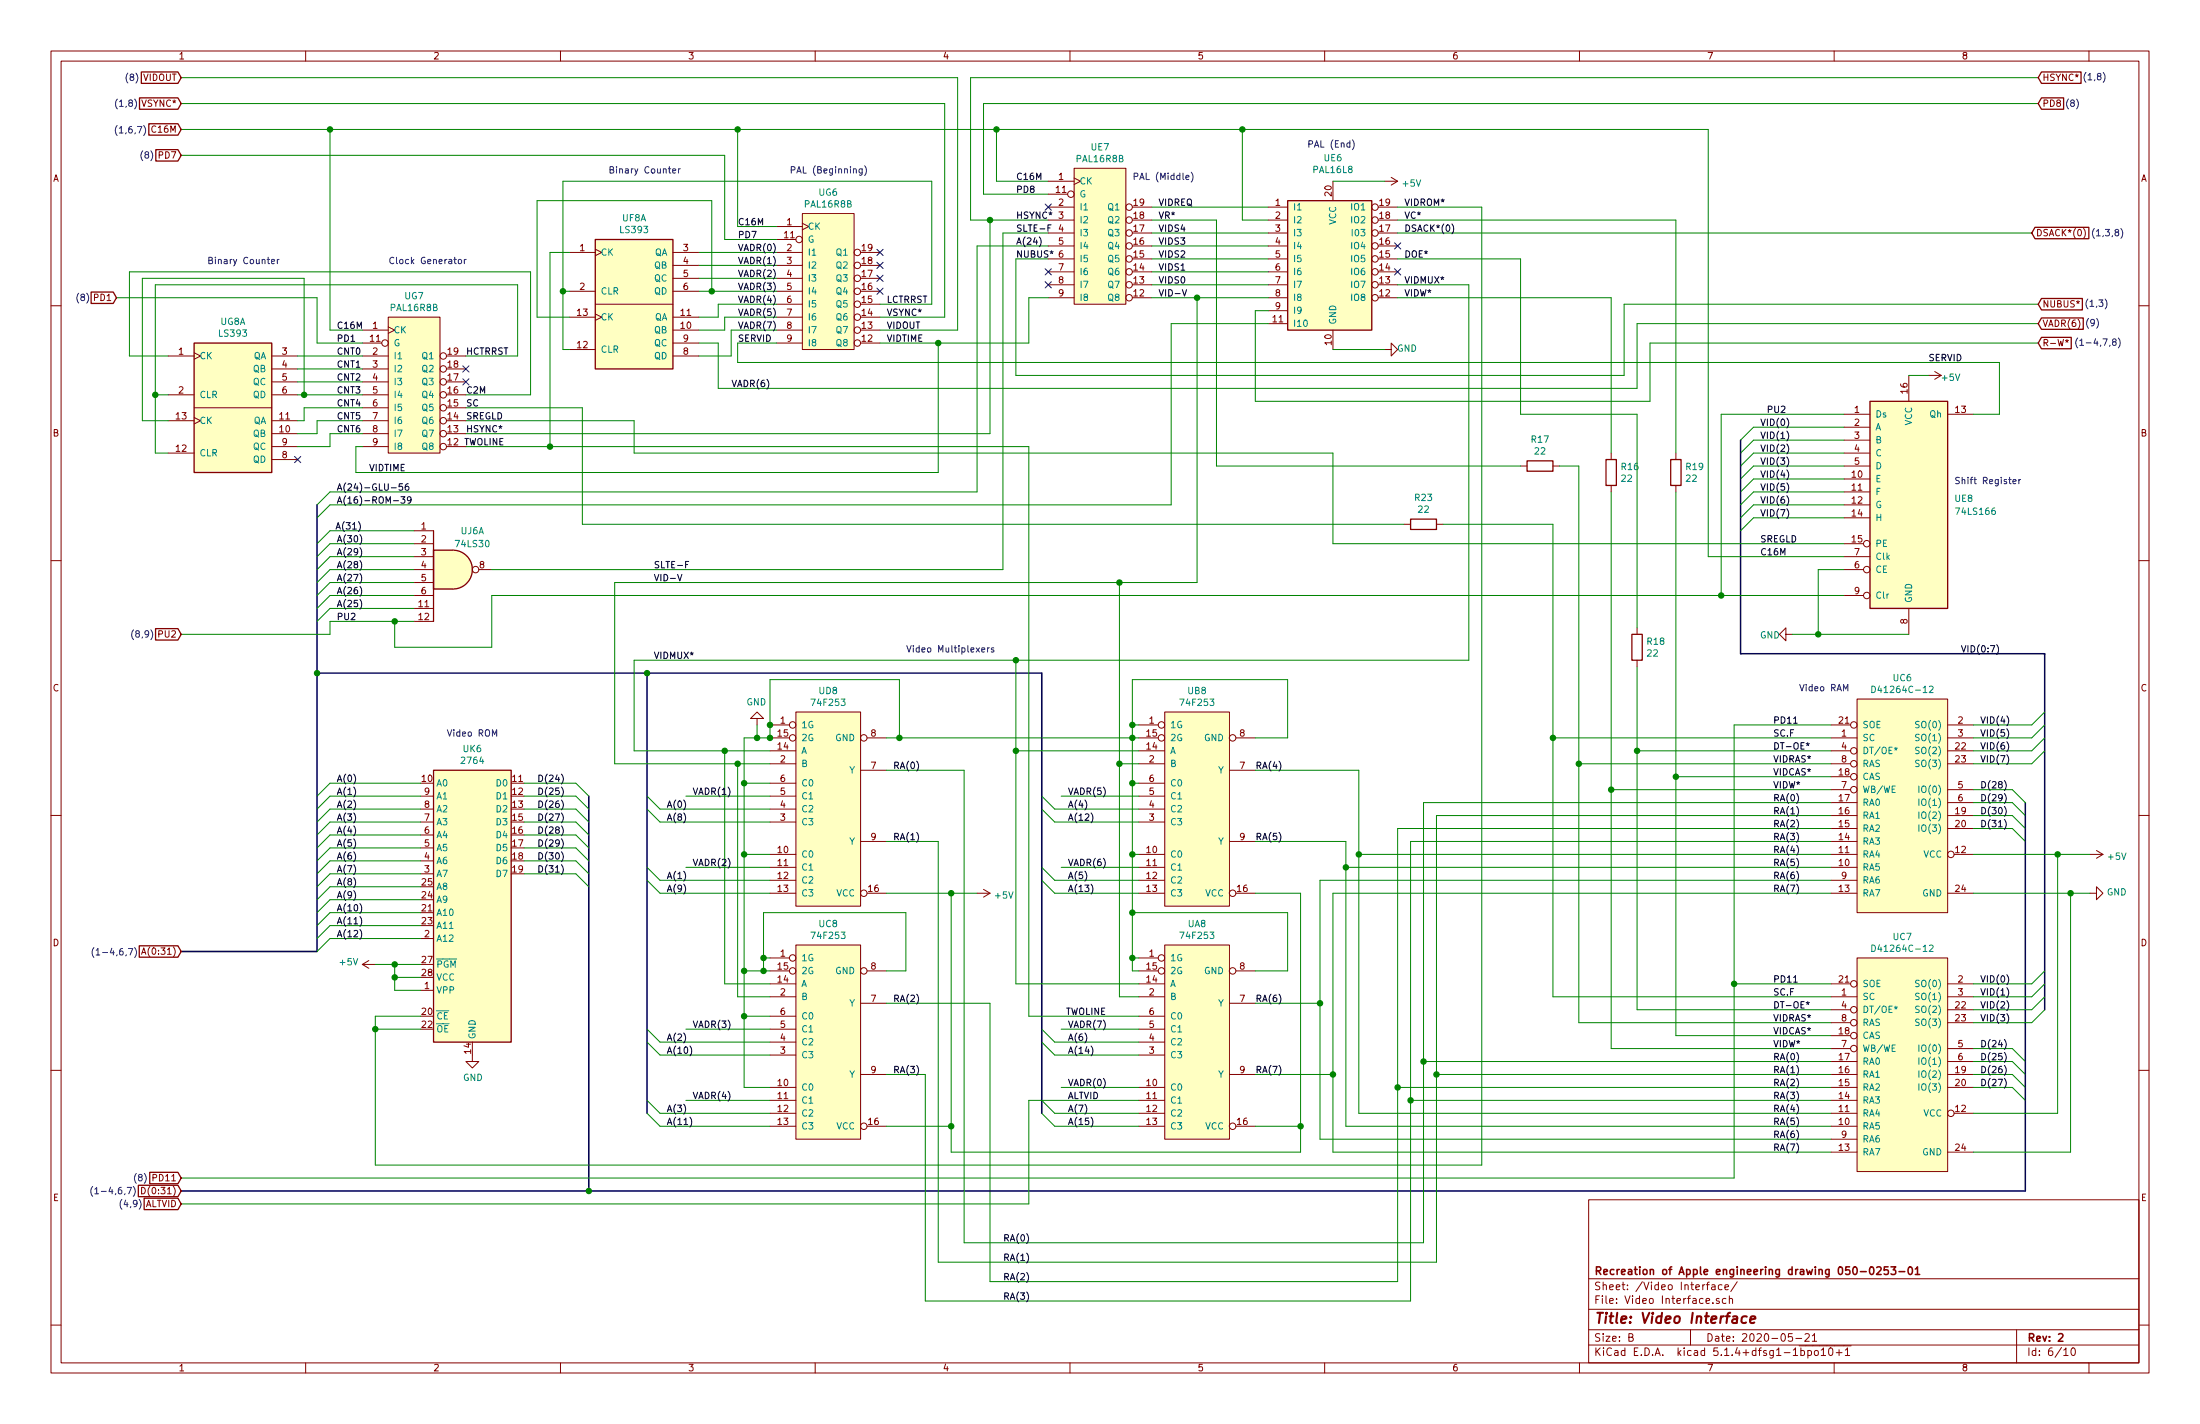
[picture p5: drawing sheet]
EESchema Schematic File Version 4
LIBS:Macintosh SE30 Main Logic Board-cache
EELAYER 30 0
EELAYER END
$Descr B 17000 11000
encoding utf-8
Sheet 6 10
Title "Video Interface"
Date "2020-05-21"
Rev "2"
Comp "Recreation of Apple engineering drawing 050-0253-01"
Comment1 ""
Comment2 ""
Comment3 ""
Comment4 ""
$EndDescr
$Comp
L Macintosh_SE_30_Components:LS393 UG8
U 1 1
P 1800 2850
F 0 "UG8" H 1800 3217 50  0000 C CNN
F 1 "LS393" H 1800 3126 50  0000 C CNN
F 2 "Package_DIP:SMDIP-14_W7.62mm" H 1800 3125 50  0001 C CNN
F 3 "74xx\\74LS393.pdf" H 1800 2850 50  0001 C CNN
	1    1800 2850
	1    0    0    -1  
$EndComp
Wire Wire Line
	2300 2750 2800 2750
Wire Wire Line
	2300 2850 2800 2850
Wire Wire Line
	2300 2950 2800 2950
Wire Wire Line
	3600 2750 4000 2750
Wire Wire Line
	4000 2750 4000 2200
Wire Wire Line
	4000 2200 1200 2200
Wire Wire Line
	1200 2200 1200 3050
Wire Wire Line
	1200 3050 1300 3050
Wire Wire Line
	2350 3150 2800 3150
Wire Wire Line
	2300 3350 2450 3350
Wire Wire Line
	2450 3350 2450 3250
Wire Wire Line
	2450 3250 2800 3250
Wire Wire Line
	2300 3450 2550 3450
Wire Wire Line
	2550 3450 2550 3350
Wire Wire Line
	2550 3350 2800 3350
Wire Wire Line
	1300 3250 1100 3250
Wire Wire Line
	1100 3250 1100 2150
Wire Wire Line
	1100 2150 2350 2150
Wire Wire Line
	2350 2150 2350 3050
Wire Wire Line
	2300 3050 2350 3050
Connection ~ 2350 3050
Wire Wire Line
	2350 3050 2800 3050
Wire Wire Line
	1000 2750 1300 2750
$Comp
L Macintosh_SE_30_Components:PAL16R8B UG6
U 1 1
P 6300 1600
F 0 "UG6" H 6400 1715 50  0000 C CNN
F 1 "PAL16R8B" H 6400 1624 50  0000 C CNN
F 2 "Package_DIP:SMDIP-20_W9.53mm" H 6300 1750 50  0001 C CNN
F 3 "" H 6300 1600 50  0001 C CNN
	1    6300 1600
	1    0    0    -1  
$EndComp
Wire Wire Line
	5400 1950 6000 1950
Wire Wire Line
	5400 2050 6000 2050
Wire Wire Line
	5400 2150 6000 2150
$Comp
L Macintosh_SE_30_Components:LS393 UF8
U 1 1
P 4900 2050
F 0 "UF8" H 4900 2417 50  0000 C CNN
F 1 "LS393" H 4900 2326 50  0000 C CNN
F 2 "Package_DIP:SMDIP-14_W7.62mm" H 4900 2325 50  0001 C CNN
F 3 "74xx\\74LS393.pdf" H 4900 2050 50  0001 C CNN
	1    4900 2050
	1    0    0    -1  
$EndComp
Wire Wire Line
	5400 2450 5550 2450
Wire Wire Line
	5550 2450 5550 2350
Wire Wire Line
	5550 2350 6000 2350
Wire Wire Line
	5600 2550 5600 2450
Wire Wire Line
	5600 2450 6000 2450
Wire Wire Line
	5400 2550 5600 2550
Wire Wire Line
	5400 2750 5650 2750
Wire Wire Line
	5650 2750 5650 2550
Wire Wire Line
	5650 2550 6000 2550
Wire Wire Line
	2800 2650 2450 2650
Wire Wire Line
	2450 2650 2450 2300
Wire Wire Line
	2450 2300 900  2300
Text GLabel 900  2300 0    50   Input ~ 0
PD1
Wire Wire Line
	6000 1850 5600 1850
Wire Wire Line
	5600 1850 5600 1200
Wire Wire Line
	5600 1200 1400 1200
Text GLabel 1400 1200 0    50   Input ~ 0
PD7
Text GLabel 1400 1000 0    50   Input ~ 0
C16M
Wire Wire Line
	2800 2550 2550 2550
Wire Wire Line
	2550 2550 2550 1000
Wire Wire Line
	1400 1000 2550 1000
Connection ~ 2550 1000
Wire Wire Line
	2550 1000 5700 1000
Wire Wire Line
	6000 1750 5700 1750
Wire Wire Line
	5700 1750 5700 1000
Connection ~ 5700 1000
Wire Wire Line
	5700 1000 7700 1000
Wire Wire Line
	6800 2350 7200 2350
Wire Wire Line
	7200 2350 7200 1400
Wire Wire Line
	7200 1400 4350 1400
Wire Wire Line
	4350 1400 4350 2250
Wire Wire Line
	4350 2250 4400 2250
Wire Wire Line
	4350 2250 4350 2700
Wire Wire Line
	4350 2700 4400 2700
Connection ~ 4350 2250
Wire Wire Line
	6800 2450 7300 2450
Wire Wire Line
	7300 2450 7300 800 
Wire Wire Line
	7300 800  1400 800 
Text GLabel 1400 800  0    50   Input ~ 0
VSYNC*
Text Label 6850 2450 0    50   ~ 0
VSYNC*
Wire Wire Line
	7400 600  1400 600 
Text GLabel 1400 600  0    50   Input ~ 0
VIDOUT
Text Label 6850 2550 0    50   ~ 0
VIDOUT
Text Label 6850 2350 0    50   ~ 0
LCTRRST
Wire Wire Line
	2800 3450 2750 3450
Wire Wire Line
	2750 3450 2750 3650
Wire Wire Line
	7250 3650 7250 2650
Wire Wire Line
	6800 2650 7250 2650
Text Label 2850 3650 0    50   ~ 0
VIDTIME
Text Label 6850 2650 0    50   ~ 0
VIDTIME
$Comp
L Macintosh_SE_30_Components:PAL16R8B UE7
U 1 1
P 8400 1250
F 0 "UE7" H 8500 1365 50  0000 C CNN
F 1 "PAL16R8B" H 8500 1274 50  0000 C CNN
F 2 "Package_DIP:SMDIP-20_W9.53mm" H 8400 1400 50  0001 C CNN
F 3 "" H 8400 1250 50  0001 C CNN
	1    8400 1250
	1    0    0    -1  
$EndComp
Wire Wire Line
	8100 1400 7700 1400
Wire Wire Line
	7700 1400 7700 1000
Connection ~ 7700 1000
Wire Wire Line
	7700 1000 9600 1000
Wire Wire Line
	8100 1500 7600 1500
Wire Wire Line
	7600 1500 7600 800 
Wire Wire Line
	7600 800  15750 800 
Text GLabel 15750 800  2    50   Input ~ 0
PD8
NoConn ~ 8100 1600
NoConn ~ 6800 1950
NoConn ~ 6800 2050
NoConn ~ 6800 2150
NoConn ~ 6800 2250
Wire Wire Line
	8100 1700 7650 1700
Wire Wire Line
	7500 1700 7500 600 
Wire Wire Line
	7500 600  15750 600 
Text GLabel 15750 600  2    50   Input ~ 0
HSYNC*
Wire Wire Line
	8100 2000 7850 2000
Wire Wire Line
	7850 2000 7850 2900
NoConn ~ 8100 2100
NoConn ~ 8100 2200
Wire Wire Line
	9800 1600 8900 1600
Wire Wire Line
	9600 1700 9600 1000
Connection ~ 9600 1000
Wire Wire Line
	9600 1000 13200 1000
Wire Wire Line
	9800 1900 8900 1900
Wire Wire Line
	9800 2000 8900 2000
Wire Wire Line
	9800 2200 8900 2200
$Comp
L Device:R R17
U 1 1
P 11900 3600
F 0 "R17" V 11693 3600 50  0000 C CNN
F 1 "22" V 11784 3600 50  0000 C CNN
F 2 "" V 11830 3600 50  0001 C CNN
F 3 "~" H 11900 3600 50  0001 C CNN
	1    11900 3600
	0    1    1    0   
$EndComp
$Comp
L 74xx:74LS30 UJ6
U 1 1
P 3500 4400
F 0 "UJ6" H 3650 4700 50  0000 C CNN
F 1 "74LS30" H 3650 4600 50  0000 C CNN
F 2 "" H 3500 4400 50  0001 C CNN
F 3 "http://www.ti.com/lit/gpn/sn74LS30" H 3500 4400 50  0001 C CNN
	1    3500 4400
	1    0    0    -1  
$EndComp
Wire Wire Line
	3200 4100 2550 4100
Text Label 2800 4100 2    50   ~ 0
A(31)
Wire Wire Line
	3200 4200 2550 4200
Wire Wire Line
	3200 4300 2550 4300
Wire Wire Line
	3200 4400 2550 4400
Wire Wire Line
	3200 4500 2550 4500
Wire Wire Line
	3200 4600 2550 4600
Wire Wire Line
	3200 4700 2550 4700
Text Label 2600 4200 0    50   ~ 0
A(30)
Text Label 2600 4300 0    50   ~ 0
A(29)
Text Label 2600 4400 0    50   ~ 0
A(28)
Text Label 2600 4500 0    50   ~ 0
A(27)
Text Label 2600 4600 0    50   ~ 0
A(26)
Text Label 2600 4700 0    50   ~ 0
A(25)
Text Label 2600 4800 0    50   ~ 0
PU2
Wire Wire Line
	3800 4400 7750 4400
Wire Wire Line
	7750 4400 7750 1800
Wire Wire Line
	7750 1800 8100 1800
Wire Wire Line
	7550 3800 2550 3800
Wire Wire Line
	7550 1900 8100 1900
Text Label 2600 3800 0    50   ~ 0
A(24)-GLU-56
Text Label 7850 1400 0    50   ~ 0
C16M
Text Label 7850 1500 0    50   ~ 0
PD8
Text Label 7850 1700 0    50   ~ 0
HSYNC*
Text Label 7850 1800 0    50   ~ 0
SLTE-F
Text Label 7850 1900 0    50   ~ 0
A(24)
Text Label 7850 2000 0    50   ~ 0
NUBUS*
Text Label 2600 3900 0    50   ~ 0
A(16)-ROM-39
Wire Wire Line
	5700 2800 5700 2650
Wire Wire Line
	5700 2650 6000 2650
Text Label 5700 1750 0    50   ~ 0
C16M
Text Label 5700 1850 0    50   ~ 0
PD7
Text Label 5700 1950 0    50   ~ 0
VADR(0)
Text Label 5700 2050 0    50   ~ 0
VADR(1)
Text Label 5700 2150 0    50   ~ 0
VADR(2)
Text Label 5700 2250 0    50   ~ 0
VADR(3)
Text Label 5700 2350 0    50   ~ 0
VADR(4)
Text Label 5700 2450 0    50   ~ 0
VADR(5)
Text Label 5700 2550 0    50   ~ 0
VADR(7)
Text Label 5700 2650 0    50   ~ 0
SERVID
Wire Wire Line
	4900 3250 4900 3500
Text Label 3600 3250 0    50   ~ 0
SREGLD
$Comp
L power:+5V #PWR?
U 1 1
P 10700 1400
F 0 "#PWR?" H 10700 1250 50  0001 C CNN
F 1 "+5V" V 10715 1528 50  0000 L CNN
F 2 "" H 10700 1400 50  0001 C CNN
F 3 "" H 10700 1400 50  0001 C CNN
	1    10700 1400
	0    1    1    0   
$EndComp
Wire Wire Line
	10700 1400 10300 1400
Wire Wire Line
	10800 1600 11450 1600
Wire Wire Line
	3250 7950 2900 7950
Wire Wire Line
	2900 9000 2900 7950
Wire Wire Line
	2900 7950 2900 7850
Connection ~ 2900 7950
Text Label 10850 1600 0    50   ~ 0
VIDROM*
$Comp
L power:+5V #PWR?
U 1 1
P 2900 7450
F 0 "#PWR?" H 2900 7300 50  0001 C CNN
F 1 "+5V" V 2915 7578 50  0000 L CNN
F 2 "" H 2900 7450 50  0001 C CNN
F 3 "" H 2900 7450 50  0001 C CNN
	1    2900 7450
	0    -1   -1   0   
$EndComp
Wire Wire Line
	2900 7450 3050 7450
Wire Wire Line
	3250 7550 3050 7550
Wire Wire Line
	3050 7550 3050 7450
Connection ~ 3050 7450
Wire Wire Line
	3050 7450 3250 7450
Text GLabel 1400 4900 0    50   Input ~ 0
PU2
Text Label 2600 6050 0    50   ~ 0
A(0)
Text Label 2600 6150 0    50   ~ 0
A(1)
Text Label 2600 6250 0    50   ~ 0
A(2)
Text Label 2600 6350 0    50   ~ 0
A(3)
Text Label 2600 6450 0    50   ~ 0
A(4)
Text Label 2600 6550 0    50   ~ 0
A(5)
Text Label 2600 6650 0    50   ~ 0
A(6)
Text Label 2600 6750 0    50   ~ 0
A(7)
Text Label 2600 6850 0    50   ~ 0
A(8)
Text Label 2600 6950 0    50   ~ 0
A(9)
Text Label 2600 7050 0    50   ~ 0
A(10)
Text Label 2600 7150 0    50   ~ 0
A(11)
Text Label 2600 7250 0    50   ~ 0
A(12)
Wire Wire Line
	4050 6250 4450 6250
Wire Wire Line
	4050 6350 4450 6350
Wire Wire Line
	4050 6450 4450 6450
Wire Wire Line
	4050 6550 4450 6550
Wire Wire Line
	4050 6650 4450 6650
Wire Wire Line
	4050 6750 4450 6750
Text Label 4150 6250 0    50   ~ 0
D(26)
Text Label 4150 6350 0    50   ~ 0
D(27)
Text Label 4150 6450 0    50   ~ 0
D(28)
Text Label 4150 6550 0    50   ~ 0
D(29)
Text Label 4150 6650 0    50   ~ 0
D(30)
Text Label 4150 6750 0    50   ~ 0
D(31)
Text GLabel 1400 9200 0    50   Input ~ 0
D(0:31)
Text GLabel 1400 7350 0    50   Input ~ 0
A(0:31)
$Comp
L Macintosh_SE_30_Components:74F253 UD8
U 1 1
P 6150 5450
AR Path="/5EEF4731" Ref="UD8"  Part="1" 
AR Path="/5EC6E28B/5EEF4731" Ref="UD8"  Part="1" 
F 0 "UD8" H 6400 5565 50  0000 C CNN
F 1 "74F253" H 6400 5474 50  0000 C CNN
F 2 "" H 6150 5450 50  0001 C CNN
F 3 "" H 6150 5450 50  0001 C CNN
	1    6150 5450
	1    0    0    -1  
$EndComp
Wire Wire Line
	9400 3600 11750 3600
Text Label 8950 2300 0    50   ~ 0
VID-V
Wire Wire Line
	10800 2200 11350 2200
Wire Wire Line
	4900 5100 4900 5800
Wire Wire Line
	4900 5800 5600 5800
Text Label 5050 5100 0    50   ~ 0
VIDMUX*
Text Label 10850 2200 0    50   ~ 0
VIDMUX*
Wire Wire Line
	5950 5900 5700 5900
Wire Wire Line
	4750 5900 4750 4500
Wire Wire Line
	4750 4500 8650 4500
Text Label 5050 4500 0    50   ~ 0
VID-V
$Comp
L power:GND #PWR?
U 1 1
P 5850 5600
F 0 "#PWR?" H 5850 5350 50  0001 C CNN
F 1 "GND" H 5855 5427 50  0000 C CNN
F 2 "" H 5850 5600 50  0001 C CNN
F 3 "" H 5850 5600 50  0001 C CNN
	1    5850 5600
	-1   0    0    1   
$EndComp
Wire Wire Line
	5950 6050 5750 6050
Connection ~ 5850 5700
Wire Wire Line
	5850 5700 5950 5700
Wire Wire Line
	5850 5600 5850 5700
Wire Wire Line
	5750 6050 5750 5700
Wire Wire Line
	5750 5700 5850 5700
Wire Wire Line
	5950 6150 5300 6150
Text Label 5350 6150 0    50   ~ 0
VADR(1)
Wire Wire Line
	5950 6250 5100 6250
Text Label 5150 6250 0    50   ~ 0
A(0)
Wire Wire Line
	5950 6350 5100 6350
Text Label 5150 6350 0    50   ~ 0
A(8)
Wire Wire Line
	5950 6600 5750 6600
Wire Wire Line
	5750 6600 5750 6050
Connection ~ 5750 6050
Wire Wire Line
	5950 6700 5300 6700
Text Label 5350 6700 0    50   ~ 0
VADR(2)
Wire Wire Line
	5950 6800 5100 6800
Wire Wire Line
	5950 6900 5100 6900
Text Label 5150 6800 0    50   ~ 0
A(1)
Text Label 5150 6900 0    50   ~ 0
A(9)
Wire Wire Line
	7250 6500 6850 6500
Text Label 6900 5950 0    50   ~ 0
RA(0)
Text Label 6900 6500 0    50   ~ 0
RA(1)
$Comp
L power:+5V #PWR?
U 1 1
P 7550 6900
F 0 "#PWR?" H 7550 6750 50  0001 C CNN
F 1 "+5V" V 7565 7028 50  0000 L CNN
F 2 "" H 7550 6900 50  0001 C CNN
F 3 "" H 7550 6900 50  0001 C CNN
	1    7550 6900
	0    1    1    0   
$EndComp
$Comp
L Macintosh_SE_30_Components:74F253 UC8
U 1 1
P 6150 7250
AR Path="/5F19B575" Ref="UC8"  Part="1" 
AR Path="/5EC6E28B/5F19B575" Ref="UC8"  Part="1" 
F 0 "UC8" H 6400 7365 50  0000 C CNN
F 1 "74F253" H 6400 7274 50  0000 C CNN
F 2 "" H 6150 7250 50  0001 C CNN
F 3 "" H 6150 7250 50  0001 C CNN
	1    6150 7250
	1    0    0    -1  
$EndComp
Wire Wire Line
	5750 6600 5750 7500
Wire Wire Line
	5750 7500 5900 7500
Connection ~ 5750 6600
Wire Wire Line
	5750 7500 5750 7850
Wire Wire Line
	5750 7850 5950 7850
Connection ~ 5750 7500
Wire Wire Line
	5750 7850 5750 8400
Wire Wire Line
	5750 8400 5950 8400
Connection ~ 5750 7850
Wire Wire Line
	6850 5700 6950 5700
Wire Wire Line
	6950 5700 6950 5250
Wire Wire Line
	6950 5250 5950 5250
Wire Wire Line
	5950 5250 5950 5600
Wire Wire Line
	7000 7500 7000 7050
Wire Wire Line
	7000 7050 5900 7050
Wire Wire Line
	5900 7050 5900 7400
Connection ~ 5900 7500
Wire Wire Line
	5900 7500 5950 7500
Wire Wire Line
	5950 7950 5300 7950
Text Label 5350 7950 0    50   ~ 0
VADR(3)
Wire Wire Line
	5100 8050 5950 8050
Wire Wire Line
	5100 8150 5950 8150
Text Label 5150 8050 0    50   ~ 0
A(2)
Text Label 5150 8150 0    50   ~ 0
A(10)
Wire Wire Line
	5950 8500 5300 8500
Text Label 5350 8500 0    50   ~ 0
VADR(4)
Text Label 5150 8600 0    50   ~ 0
A(3)
Wire Wire Line
	7150 8300 6850 8300
Text Label 6900 7750 0    50   ~ 0
RA(2)
Text Label 6900 8300 0    50   ~ 0
RA(3)
Wire Wire Line
	6850 8700 7350 8700
Wire Wire Line
	7350 8700 7350 6900
Wire Wire Line
	6850 6900 7350 6900
Connection ~ 7350 6900
Wire Wire Line
	7350 6900 7550 6900
$Comp
L Macintosh_SE_30_Components:74F253 UB8
U 1 1
P 9000 5450
AR Path="/5F3E179D" Ref="UB8"  Part="1" 
AR Path="/5EC6E28B/5F3E179D" Ref="UB8"  Part="1" 
F 0 "UB8" H 9250 5565 50  0000 C CNN
F 1 "74F253" H 9250 5474 50  0000 C CNN
F 2 "" H 9000 5450 50  0001 C CNN
F 3 "" H 9000 5450 50  0001 C CNN
	1    9000 5450
	1    0    0    -1  
$EndComp
$Comp
L Macintosh_SE_30_Components:74F253 UA8
U 1 1
P 9000 7250
AR Path="/5F3E54A6" Ref="UA8"  Part="1" 
AR Path="/5EC6E28B/5F3E54A6" Ref="UA8"  Part="1" 
F 0 "UA8" H 9250 7365 50  0000 C CNN
F 1 "74F253" H 9250 7274 50  0000 C CNN
F 2 "" H 9000 7250 50  0001 C CNN
F 3 "" H 9000 7250 50  0001 C CNN
	1    9000 7250
	1    0    0    -1  
$EndComp
Wire Wire Line
	8800 6900 8150 6900
Wire Wire Line
	8800 6800 8150 6800
Wire Wire Line
	8800 6700 8200 6700
Wire Wire Line
	8800 6350 8150 6350
Wire Wire Line
	8800 6250 8150 6250
Wire Wire Line
	8800 7950 8200 7950
Wire Wire Line
	8800 8150 8150 8150
Wire Wire Line
	8800 8600 8150 8600
Text Label 8250 6250 0    50   ~ 0
A(4)
Text Label 8250 6350 0    50   ~ 0
A(12)
Text Label 8250 6800 0    50   ~ 0
A(5)
Text Label 8250 6900 0    50   ~ 0
A(13)
Text Label 8250 8150 0    50   ~ 0
A(14)
Text Label 8250 8600 0    50   ~ 0
A(7)
Wire Wire Line
	8800 6150 8200 6150
Text Label 8250 6150 0    50   ~ 0
VADR(5)
Text Label 8250 6700 0    50   ~ 0
VADR(6)
Text Label 8250 7950 0    50   ~ 0
VADR(7)
Text Label 8250 8400 0    50   ~ 0
VADR(0)
Wire Wire Line
	8800 5700 8750 5700
Connection ~ 6950 5700
Wire Wire Line
	8750 5700 8750 5600
Wire Wire Line
	8750 5250 9950 5250
Connection ~ 8750 5700
Wire Wire Line
	8750 5700 8750 6050
Wire Wire Line
	8750 6050 8800 6050
Wire Wire Line
	8750 5700 6950 5700
Wire Wire Line
	8750 6050 8750 6600
Wire Wire Line
	8750 6600 8800 6600
Connection ~ 8750 6050
Wire Wire Line
	8750 6600 8750 7050
Connection ~ 8750 6600
Wire Wire Line
	8200 8400 8800 8400
Wire Wire Line
	8750 7500 8750 7400
Wire Wire Line
	8750 7050 9950 7050
Wire Wire Line
	9950 7050 9950 7500
Wire Wire Line
	8750 7500 8800 7500
Wire Wire Line
	5700 5900 5700 7700
Wire Wire Line
	5700 7700 5950 7700
Connection ~ 5700 5900
Wire Wire Line
	5700 5900 4750 5900
Wire Wire Line
	8650 4500 8650 5900
Wire Wire Line
	8650 5900 8800 5900
Connection ~ 8650 4500
Wire Wire Line
	8650 4500 9250 4500
Wire Wire Line
	8650 5900 8650 7700
Wire Wire Line
	8650 7700 8800 7700
Connection ~ 8650 5900
Wire Wire Line
	5950 7600 5600 7600
Wire Wire Line
	5600 7600 5600 5800
Connection ~ 5600 5800
Wire Wire Line
	5600 5800 5950 5800
Wire Wire Line
	7850 5100 7850 5800
Wire Wire Line
	7850 5800 8800 5800
Wire Wire Line
	4900 5100 7850 5100
Connection ~ 7850 5100
Wire Wire Line
	7850 5800 7850 7600
Wire Wire Line
	7850 7600 8800 7600
Connection ~ 7850 5800
Wire Wire Line
	9700 8700 10050 8700
Wire Wire Line
	10050 8700 10050 8900
Wire Wire Line
	10050 8900 7350 8900
Wire Wire Line
	7350 8900 7350 8700
Connection ~ 7350 8700
Wire Wire Line
	10050 8700 10050 6900
Wire Wire Line
	10050 6900 9700 6900
Text Label 8250 8700 0    50   ~ 0
A(15)
Text GLabel 1400 9100 0    50   Input ~ 0
PD11
Wire Wire Line
	12000 4050 11150 4050
$Comp
L Device:R R23
U 1 1
P 11000 4050
F 0 "R23" V 10793 4050 50  0000 C CNN
F 1 "22" V 10884 4050 50  0000 C CNN
F 2 "" V 10930 4050 50  0001 C CNN
F 3 "~" H 11000 4050 50  0001 C CNN
	1    11000 4050
	0    1    1    0   
$EndComp
Wire Wire Line
	4500 4050 4500 3150
Wire Wire Line
	4500 3150 3600 3150
$Comp
L Device:R R18
U 1 1
P 12650 5000
F 0 "R18" H 12720 5046 50  0000 L CNN
F 1 "22" H 12720 4955 50  0000 L CNN
F 2 "" V 12580 5000 50  0001 C CNN
F 3 "~" H 12650 5000 50  0001 C CNN
	1    12650 5000
	1    0    0    -1  
$EndComp
Wire Wire Line
	12650 4850 12650 3200
Wire Wire Line
	11750 2000 10800 2000
Wire Wire Line
	12200 3600 12050 3600
$Comp
L Device:R R19
U 1 1
P 12950 3650
F 0 "R19" H 13020 3696 50  0000 L CNN
F 1 "22" H 13020 3605 50  0000 L CNN
F 2 "" V 12880 3650 50  0001 C CNN
F 3 "~" H 12950 3650 50  0001 C CNN
	1    12950 3650
	1    0    0    -1  
$EndComp
$Comp
L Device:R R16
U 1 1
P 12450 3650
F 0 "R16" H 12520 3696 50  0000 L CNN
F 1 "22" H 12520 3605 50  0000 L CNN
F 2 "" V 12380 3650 50  0001 C CNN
F 3 "~" H 12450 3650 50  0001 C CNN
	1    12450 3650
	1    0    0    -1  
$EndComp
Wire Wire Line
	9950 5250 9950 5700
Wire Wire Line
	10800 1800 15700 1800
Text GLabel 15700 1800 2    50   Input ~ 0
DSACK*(0)
Wire Wire Line
	5400 2650 5550 2650
Wire Wire Line
	5550 2650 5550 3000
NoConn ~ 10800 1900
NoConn ~ 10800 2100
NoConn ~ 2300 3550
Wire Wire Line
	3600 3250 4900 3250
Wire Wire Line
	4250 1950 4400 1950
Text Label 3900 3450 2    50   ~ 0
TWOLINE
Wire Wire Line
	4250 3450 7950 3450
Wire Wire Line
	7950 3450 7950 7850
Text Label 8550 7850 2    50   ~ 0
TWOLINE
Wire Wire Line
	7650 3350 7650 1700
Connection ~ 7650 1700
Wire Wire Line
	7650 1700 7500 1700
Text Label 3600 3350 0    50   ~ 0
HSYNC*
Text Label 3600 3150 0    50   ~ 0
SC
Wire Wire Line
	3600 3050 4100 3050
Wire Wire Line
	4100 3050 4100 2100
Wire Wire Line
	4100 2100 1000 2100
Wire Wire Line
	1000 2100 1000 2750
Text Label 3600 3050 0    50   ~ 0
C2M
NoConn ~ 3600 2950
NoConn ~ 3600 2850
Wire Wire Line
	7950 8500 7950 9300
Wire Wire Line
	7950 9300 1400 9300
Text GLabel 1400 9300 0    50   Input ~ 0
ALTVID
Wire Wire Line
	7950 7850 8800 7850
Text Notes 3450 5700 0    50   ~ 0
Video ROM
Text Notes 7000 5050 0    50   ~ 0
Video Multiplexers
Text Notes 1600 2050 0    50   ~ 0
Binary Counter
Text Notes 4700 1350 0    50   ~ 0
Binary Counter
Text Notes 15100 3750 0    50   ~ 0
Shift Register
Text Label 13650 3200 0    50   ~ 0
PU2
Wire Wire Line
	15450 3200 15450 2800
Text Label 13600 4200 0    50   ~ 0
SREGLD
Text Label 13600 3300 0    50   ~ 0
VID(0)
Text Label 13600 3400 0    50   ~ 0
VID(1)
Text Label 13600 3500 0    50   ~ 0
VID(2)
Text Label 13600 3600 0    50   ~ 0
VID(3)
Text Label 13600 3700 0    50   ~ 0
VID(4)
Text Label 13600 3800 0    50   ~ 0
VID(5)
Text Label 13600 3900 0    50   ~ 0
VID(6)
Text Label 13600 4000 0    50   ~ 0
VID(7)
Wire Wire Line
	13200 4300 13200 1000
Text Label 13600 4300 0    50   ~ 0
C16M
Wire Wire Line
	14050 4400 14050 4900
Wire Wire Line
	14050 4900 14750 4900
$Comp
L power:GND #PWR?
U 1 1
P 13850 4900
F 0 "#PWR?" H 13850 4650 50  0001 C CNN
F 1 "GND" V 13855 4727 50  0000 C CNN
F 2 "" H 13850 4900 50  0001 C CNN
F 3 "" H 13850 4900 50  0001 C CNN
	1    13850 4900
	0    1    1    0   
$EndComp
Wire Wire Line
	14250 4300 13200 4300
Wire Wire Line
	14250 4400 14050 4400
Wire Wire Line
	14250 3600 13550 3600
Wire Wire Line
	14250 3500 13550 3500
Wire Wire Line
	14250 3300 13550 3300
Wire Wire Line
	10300 4200 14250 4200
Wire Wire Line
	14250 4000 13550 4000
Wire Wire Line
	15250 3200 15450 3200
Wire Wire Line
	14250 3800 13550 3800
Wire Wire Line
	14250 3700 13550 3700
Wire Wire Line
	11350 2200 11350 5100
Wire Wire Line
	7850 5100 11350 5100
$Comp
L Macintosh_SE_30_Components:D41264C-12 UC7
U 1 1
P 14550 7350
F 0 "UC7" H 14700 7465 50  0000 C CNN
F 1 "D41264C-12" H 14700 7374 50  0000 C CNN
F 2 "" H 14550 7350 50  0001 C CNN
F 3 "" H 14550 7350 50  0001 C CNN
	1    14550 7350
	1    0    0    -1  
$EndComp
$Comp
L Macintosh_SE_30_Components:D41264C-12 UC6
U 1 1
P 14550 5350
F 0 "UC6" H 14700 5465 50  0000 C CNN
F 1 "D41264C-12" H 14700 5374 50  0000 C CNN
F 2 "" H 14550 5350 50  0001 C CNN
F 3 "" H 14550 5350 50  0001 C CNN
	1    14550 5350
	1    0    0    -1  
$EndComp
Wire Wire Line
	15700 5900 15250 5900
Wire Wire Line
	15250 5800 15700 5800
Wire Wire Line
	15250 5700 15700 5700
Wire Wire Line
	15250 5600 15700 5600
Text Label 15300 5600 0    50   ~ 0
VID(4)
Text Label 15300 5700 0    50   ~ 0
VID(5)
Text Label 15300 5800 0    50   ~ 0
VID(6)
Text Label 15300 5900 0    50   ~ 0
VID(7)
Wire Wire Line
	15700 7600 15250 7600
Wire Wire Line
	15250 7700 15700 7700
Wire Wire Line
	15250 7800 15700 7800
Wire Wire Line
	15250 7900 15700 7900
Text Label 15300 7600 0    50   ~ 0
VID(0)
Text Label 15300 7700 0    50   ~ 0
VID(1)
Text Label 15300 7800 0    50   ~ 0
VID(2)
Text Label 15300 7900 0    50   ~ 0
VID(3)
Wire Wire Line
	15250 6100 15550 6100
Wire Wire Line
	15550 8100 15250 8100
Wire Wire Line
	15250 6200 15550 6200
Wire Wire Line
	15250 6300 15550 6300
Wire Wire Line
	15250 6400 15550 6400
Wire Wire Line
	15250 8200 15550 8200
Wire Wire Line
	15250 8300 15550 8300
Wire Wire Line
	15250 8400 15550 8400
Text Label 15300 6100 0    50   ~ 0
D(28)
Text Label 15300 6400 0    50   ~ 0
D(31)
Text Label 15300 8100 0    50   ~ 0
D(24)
Text Label 15300 8200 0    50   ~ 0
D(25)
Text Label 15300 8300 0    50   ~ 0
D(26)
Text Label 15300 8400 0    50   ~ 0
D(27)
Wire Wire Line
	13400 7600 14150 7600
Text Label 13700 7600 0    50   ~ 0
PD11
Wire Wire Line
	14150 5700 12000 5700
Wire Wire Line
	12000 5700 12000 7700
Wire Wire Line
	12000 7700 14150 7700
Connection ~ 12000 5700
Wire Wire Line
	14150 5800 12650 5800
Wire Wire Line
	12650 5800 12650 7800
Wire Wire Line
	12650 7800 14150 7800
Connection ~ 12650 5800
Wire Wire Line
	14150 5900 12200 5900
Wire Wire Line
	12200 5900 12200 7900
Wire Wire Line
	12200 7900 14150 7900
Connection ~ 12200 5900
Wire Wire Line
	14150 6000 12950 6000
Wire Wire Line
	12950 6000 12950 8000
Wire Wire Line
	12950 8000 14150 8000
Connection ~ 12950 6000
Wire Wire Line
	14150 6100 12450 6100
Wire Wire Line
	12450 6100 12450 8100
Wire Wire Line
	12450 8100 14150 8100
Text Label 13700 5700 0    50   ~ 0
SC.F
Text Label 13700 5800 0    50   ~ 0
DT-OE*
Text Label 13700 5900 0    50   ~ 0
VIDRAS*
Text Label 13700 6000 0    50   ~ 0
VIDCAS*
Text Label 13700 6100 0    50   ~ 0
VIDW*
Text Label 13700 6200 0    50   ~ 0
RA(0)
Text Label 13700 6300 0    50   ~ 0
RA(1)
Text Label 13700 6400 0    50   ~ 0
RA(2)
Text Label 13700 6500 0    50   ~ 0
RA(3)
Text Label 13700 6600 0    50   ~ 0
RA(4)
Text Label 13700 6700 0    50   ~ 0
RA(5)
Text Label 13700 6800 0    50   ~ 0
RA(6)
Text Label 13700 6900 0    50   ~ 0
RA(7)
Text Label 13700 7700 0    50   ~ 0
SC.F
Text Label 13700 7800 0    50   ~ 0
DT-OE*
Text Label 13700 7900 0    50   ~ 0
VIDRAS*
Text Label 13700 8000 0    50   ~ 0
VIDCAS*
Text Label 13700 8100 0    50   ~ 0
VIDW*
Text Label 13700 8200 0    50   ~ 0
RA(0)
Text Label 13700 8300 0    50   ~ 0
RA(1)
Text Label 13700 8400 0    50   ~ 0
RA(2)
Text Label 13700 8500 0    50   ~ 0
RA(3)
Text Label 13700 8600 0    50   ~ 0
RA(4)
Text Label 13700 8700 0    50   ~ 0
RA(5)
Text Label 13700 8800 0    50   ~ 0
RA(6)
Text Label 13700 8900 0    50   ~ 0
RA(7)
$Comp
L power:+5V #PWR?
U 1 1
P 16150 6600
F 0 "#PWR?" H 16150 6450 50  0001 C CNN
F 1 "+5V" V 16165 6728 50  0000 L CNN
F 2 "" H 16150 6600 50  0001 C CNN
F 3 "" H 16150 6600 50  0001 C CNN
	1    16150 6600
	0    1    1    0   
$EndComp
Wire Wire Line
	15250 6600 15900 6600
Wire Wire Line
	15250 8600 15900 8600
Wire Wire Line
	15900 8600 15900 6600
Connection ~ 15900 6600
Wire Wire Line
	15900 6600 16150 6600
Wire Wire Line
	14250 3900 13550 3900
Wire Wire Line
	14250 3400 13550 3400
$Comp
L power:GND #PWR?
U 1 1
P 16150 6900
F 0 "#PWR?" H 16150 6650 50  0001 C CNN
F 1 "GND" V 16155 6772 50  0000 R CNN
F 2 "" H 16150 6900 50  0001 C CNN
F 3 "" H 16150 6900 50  0001 C CNN
	1    16150 6900
	0    -1   -1   0   
$EndComp
Wire Wire Line
	15250 6900 16000 6900
Wire Wire Line
	15250 8900 16000 8900
Wire Wire Line
	16000 8900 16000 6900
Connection ~ 16000 6900
Wire Wire Line
	16000 6900 16150 6900
Wire Wire Line
	15450 2800 5700 2800
Text GLabel 15750 2500 2    50   Input ~ 0
VADR(6)
Text GLabel 15750 2650 2    50   Input ~ 0
R-W*
Wire Wire Line
	11750 3200 11750 2000
Wire Wire Line
	12650 3200 11750 3200
Wire Wire Line
	11450 1600 11450 9000
Wire Wire Line
	11450 9000 2900 9000
Wire Wire Line
	10300 3500 10300 4200
Wire Wire Line
	4900 3500 10300 3500
Text Label 14900 2800 0    50   ~ 0
SERVID
Text GLabel 15750 2350 2    50   Input ~ 0
NUBUS*
$Comp
L power:+5V #PWR?
U 1 1
P 14900 2900
F 0 "#PWR?" H 14900 2750 50  0001 C CNN
F 1 "+5V" V 14915 3073 50  0000 C CNN
F 2 "" H 14900 2900 50  0001 C CNN
F 3 "" H 14900 2900 50  0001 C CNN
	1    14900 2900
	0    1    1    0   
$EndComp
Wire Wire Line
	14750 2900 14900 2900
Text Label 13700 5600 0    50   ~ 0
PD11
Wire Wire Line
	13400 5600 13400 7600
Wire Wire Line
	13400 5600 14150 5600
Wire Wire Line
	14050 4900 13850 4900
Connection ~ 14050 4900
Wire Wire Line
	13400 9100 13400 7600
Connection ~ 13400 7600
Text Label 15150 5050 0    50   ~ 0
VID(0:7)
Wire Wire Line
	12950 3800 12950 6000
Wire Wire Line
	12650 5150 12650 5800
Wire Wire Line
	12450 6100 12450 3800
Connection ~ 12450 6100
Wire Wire Line
	12450 3500 12450 2300
Wire Wire Line
	10800 2300 12450 2300
Text Label 10850 2300 0    50   ~ 0
VIDW*
Wire Wire Line
	12200 3600 12200 5900
Wire Wire Line
	12000 4050 12000 5700
Wire Wire Line
	10300 2700 10700 2700
$Comp
L power:GND #PWR?
U 1 1
P 10700 2700
F 0 "#PWR?" H 10700 2450 50  0001 C CNN
F 1 "GND" V 10705 2527 50  0000 C CNN
F 2 "" H 10700 2700 50  0001 C CNN
F 3 "" H 10700 2700 50  0001 C CNN
	1    10700 2700
	0    -1   -1   0   
$EndComp
Wire Wire Line
	9800 2100 8900 2100
$Comp
L Logic_Programmable:PAL16L8 UE6
U 1 1
P 10300 2100
F 0 "UE6" H 10300 2981 50  0000 C CNN
F 1 "PAL16L8" H 10300 2890 50  0000 C CNN
F 2 "" H 10300 2100 50  0001 C CNN
F 3 "" H 10300 2100 50  0001 C CNN
	1    10300 2100
	1    0    0    -1  
$EndComp
Text Label 10850 1700 0    50   ~ 0
VC*
Text Label 10850 1800 0    50   ~ 0
DSACK*(0)
Text Label 10850 2000 0    50   ~ 0
DOE*
Wire Wire Line
	4500 4050 10850 4050
Wire Wire Line
	5550 3000 12650 3000
Wire Wire Line
	12950 3500 12950 1700
Wire Wire Line
	12950 1700 10800 1700
Wire Wire Line
	9400 1700 9400 3600
Wire Wire Line
	9400 1700 8900 1700
Wire Wire Line
	9800 1700 9600 1700
Wire Wire Line
	8900 1800 9800 1800
Text Label 8950 1600 0    50   ~ 0
VIDREQ
Text Label 8950 1700 0    50   ~ 0
VR*
Text Label 8950 1800 0    50   ~ 0
VIDS4
Text Label 8950 1900 0    50   ~ 0
VIDS3
Text Label 8950 2000 0    50   ~ 0
VIDS2
Text Label 8950 2100 0    50   ~ 0
VIDS1
Text Label 8950 2200 0    50   ~ 0
VIDS0
Wire Wire Line
	9250 2300 8900 2300
Connection ~ 9250 2300
Wire Wire Line
	9250 4500 9250 2300
Wire Wire Line
	9800 2300 9250 2300
Text Notes 13900 5350 0    50   ~ 0
Video RAM
Text Notes 3000 2050 0    50   ~ 0
Clock Generator
Text Notes 6100 1350 0    50   ~ 0
PAL (Beginning)
Text Notes 8750 1400 0    50   ~ 0
PAL (Middle)
Text Notes 10100 1150 0    50   ~ 0
PAL (End)
Wire Wire Line
	12750 3100 12750 2650
Wire Wire Line
	12750 2650 15750 2650
Wire Wire Line
	12550 2900 12550 2350
Wire Wire Line
	12550 2350 15750 2350
Wire Wire Line
	12650 3000 12650 2500
Wire Wire Line
	12650 2500 15750 2500
Wire Wire Line
	9700 3100 9700 2400
Wire Wire Line
	9700 2400 9800 2400
Wire Wire Line
	9700 3100 12750 3100
Wire Wire Line
	9050 3900 9050 2500
Wire Wire Line
	9050 2500 9800 2500
Wire Wire Line
	2550 3900 9050 3900
Wire Wire Line
	7850 2900 12550 2900
Wire Wire Line
	14250 4600 13300 4600
Wire Wire Line
	13300 4600 13300 3200
Wire Wire Line
	13300 3200 14250 3200
Connection ~ 13300 4600
Wire Wire Line
	3800 4600 3800 5000
Wire Wire Line
	3800 5000 3050 5000
Wire Wire Line
	3050 5000 3050 4800
Wire Wire Line
	3050 4800 3200 4800
Wire Wire Line
	3800 4600 13300 4600
$Comp
L power:GND #PWR?
U 1 1
P 3650 8150
F 0 "#PWR?" H 3650 7900 50  0001 C CNN
F 1 "GND" H 3655 7977 50  0000 C CNN
F 2 "" H 3650 8150 50  0001 C CNN
F 3 "" H 3650 8150 50  0001 C CNN
	1    3650 8150
	1    0    0    -1  
$EndComp
Wire Wire Line
	7250 2650 7950 2650
Wire Wire Line
	7950 2650 7950 2300
Wire Wire Line
	7950 2300 8100 2300
Connection ~ 7250 2650
$Comp
L Macintosh-SE30-Main-Logic-Board-rescue:2764-Memory_EPROM UK6
U 1 1
P 3650 6850
F 0 "UK6" H 3650 7917 50  0000 C CNN
F 1 "2764" H 3650 7826 50  0000 C CNN
F 2 "Package_DIP:DIP-28_W15.24mm" H 3650 6850 50  0001 C CNN
F 3 "https://downloads.reactivemicro.com/Electronics/ROM/2764%20EPROM.pdf" H 3650 6850 50  0001 C CNN
	1    3650 6850
	1    0    0    -1  
$EndComp
Wire Wire Line
	2900 7850 3250 7850
Wire Wire Line
	3050 7550 3050 7650
Wire Wire Line
	3050 7650 3250 7650
Connection ~ 3050 7550
$Comp
L 74xx:74LS166 UE8
U 1 1
P 14750 3900
F 0 "UE8" H 15100 3950 50  0000 L CNN
F 1 "74LS166" H 15100 3850 50  0000 L CNN
F 2 "" H 14750 3900 50  0001 C CNN
F 3 "http://www.ti.com/lit/gpn/sn74LS166" H 14750 3900 50  0001 C CNN
	1    14750 3900
	1    0    0    -1  
$EndComp
Wire Wire Line
	1400 9100 13400 9100
Wire Wire Line
	7550 1900 7550 3800
Wire Wire Line
	7400 600  7400 2550
Wire Wire Line
	7400 2550 6800 2550
Text Label 3600 2750 0    50   ~ 0
HCTRRST
Wire Wire Line
	2750 3650 7250 3650
Wire Wire Line
	3600 3350 7650 3350
Wire Wire Line
	3600 3450 4250 3450
Connection ~ 4250 3450
Wire Wire Line
	4250 1950 4250 3450
Wire Wire Line
	5400 2250 5500 2250
Wire Wire Line
	4400 2450 4150 2450
Wire Wire Line
	4150 2450 4150 1550
Wire Wire Line
	4150 1550 5500 1550
Wire Wire Line
	5500 1550 5500 2250
Connection ~ 5500 2250
Wire Wire Line
	5500 2250 6000 2250
Text Label 2600 2750 0    50   ~ 0
CNT0
Text Label 2600 2850 0    50   ~ 0
CNT1
Text Label 2600 2950 0    50   ~ 0
CNT2
Text Label 2600 3050 0    50   ~ 0
CNT3
Text Label 2600 3150 0    50   ~ 0
CNT4
Text Label 2600 3250 0    50   ~ 0
CNT5
Text Label 2600 3350 0    50   ~ 0
CNT6
Text Label 2600 2650 0    50   ~ 0
PD1
Text Label 2600 2550 0    50   ~ 0
C16M
Wire Wire Line
	2300 3250 2350 3250
Wire Wire Line
	2350 3250 2350 3150
Wire Wire Line
	1200 3050 1200 3500
Wire Wire Line
	1200 3500 1300 3500
Connection ~ 1200 3050
Text Label 5650 3000 0    50   ~ 0
VADR(6)
Text Label 5050 4400 0    50   ~ 0
SLTE-F
Text Label 8250 8050 0    50   ~ 0
A(6)
Wire Wire Line
	8800 8050 8150 8050
Wire Wire Line
	10200 6800 14150 6800
Wire Wire Line
	10200 8800 14150 8800
Wire Wire Line
	10300 8300 10300 6900
Wire Wire Line
	9700 8300 10300 8300
Wire Wire Line
	10300 6900 14150 6900
Wire Wire Line
	10300 8300 10300 8900
Wire Wire Line
	10300 8900 14150 8900
Connection ~ 10300 8300
Wire Wire Line
	10500 5950 10500 6600
Wire Wire Line
	9700 5950 10500 5950
Wire Wire Line
	10500 6600 14150 6600
Wire Wire Line
	10500 6600 10500 8600
Connection ~ 10500 6600
Wire Wire Line
	10500 8600 14150 8600
Wire Wire Line
	10400 6500 10400 6700
Wire Wire Line
	10400 6700 14150 6700
Wire Wire Line
	10400 6700 10400 8700
Wire Wire Line
	10400 8700 14150 8700
Connection ~ 10400 6700
Wire Wire Line
	7650 7750 7650 9900
Wire Wire Line
	7650 9900 10800 9900
Wire Wire Line
	10800 9900 10800 8400
Wire Wire Line
	6850 7750 7650 7750
Wire Wire Line
	10800 8400 14150 8400
Wire Wire Line
	10800 8400 10800 6400
Wire Wire Line
	10800 6400 14150 6400
Connection ~ 10800 8400
Wire Wire Line
	7150 8300 7150 10050
Wire Wire Line
	7150 10050 10900 10050
Wire Wire Line
	10900 10050 10900 8500
Wire Wire Line
	10900 8500 14150 8500
Wire Wire Line
	10900 8500 10900 6500
Wire Wire Line
	10900 6500 14150 6500
Connection ~ 10900 8500
Wire Wire Line
	7450 5950 7450 9600
Wire Wire Line
	7450 9600 11000 9600
Wire Wire Line
	11000 9600 11000 8200
Wire Wire Line
	6850 5950 7450 5950
Wire Wire Line
	11000 8200 14150 8200
Wire Wire Line
	11000 8200 11000 6200
Wire Wire Line
	11000 6200 14150 6200
Connection ~ 11000 8200
Wire Wire Line
	7250 6500 7250 9750
Wire Wire Line
	7250 9750 11100 9750
Wire Wire Line
	11100 9750 11100 8300
Wire Wire Line
	11100 8300 14150 8300
Wire Wire Line
	11100 8300 11100 6300
Wire Wire Line
	11100 6300 14150 6300
Connection ~ 11100 8300
Text Label 15300 6300 0    50   ~ 0
D(30)
Text Label 9700 7750 0    50   ~ 0
RA(6)
Text Label 9700 8300 0    50   ~ 0
RA(7)
Text Label 9700 5950 0    50   ~ 0
RA(4)
Text Label 7750 9600 0    50   ~ 0
RA(0)
Text Label 7750 9750 0    50   ~ 0
RA(1)
Text Label 7750 9900 0    50   ~ 0
RA(2)
Text Label 7750 10050 0    50   ~ 0
RA(3)
Text Label 4150 6150 0    50   ~ 0
D(25)
Text Label 4150 6050 0    50   ~ 0
D(24)
Wire Wire Line
	4050 6050 4450 6050
Wire Wire Line
	4050 6150 4450 6150
Entry Wire Line
	2550 3800 2450 3900
Entry Wire Line
	2550 3900 2450 4000
Entry Wire Line
	2550 4100 2450 4200
Entry Wire Line
	2550 4200 2450 4300
Entry Wire Line
	2550 4300 2450 4400
Entry Wire Line
	2550 4400 2450 4500
Entry Wire Line
	2550 4500 2450 4600
Entry Wire Line
	2550 4700 2450 4800
Wire Wire Line
	3250 7250 2550 7250
Wire Wire Line
	3250 7150 2550 7150
Wire Wire Line
	3250 7050 2550 7050
Wire Wire Line
	3250 6950 2550 6950
Wire Wire Line
	3250 6850 2550 6850
Wire Wire Line
	3250 6750 2550 6750
Wire Wire Line
	3250 6650 2550 6650
Wire Wire Line
	3250 6550 2550 6550
Wire Wire Line
	3250 6450 2550 6450
Wire Wire Line
	3250 6350 2550 6350
Wire Wire Line
	3250 6250 2550 6250
Wire Wire Line
	3250 6150 2550 6150
Wire Wire Line
	3250 6050 2550 6050
Entry Wire Line
	2550 7250 2450 7350
Entry Wire Line
	2550 7150 2450 7250
Entry Wire Line
	2550 7050 2450 7150
Entry Wire Line
	2550 6950 2450 7050
Entry Wire Line
	2550 6850 2450 6950
Entry Wire Line
	2550 6750 2450 6850
Entry Wire Line
	2550 6650 2450 6750
Entry Wire Line
	2550 6550 2450 6650
Entry Wire Line
	2550 6450 2450 6550
Entry Wire Line
	2550 6350 2450 6450
Entry Wire Line
	2550 6250 2450 6350
Entry Wire Line
	2550 6150 2450 6250
Entry Wire Line
	2550 6050 2450 6150
Wire Bus Line
	2450 7350 1400 7350
Entry Wire Line
	5100 8700 5000 8600
Entry Wire Line
	5100 8600 5000 8500
Entry Wire Line
	5100 8150 5000 8050
Entry Wire Line
	5100 8050 5000 7950
Entry Wire Line
	5100 6900 5000 6800
Entry Wire Line
	5100 6800 5000 6700
Entry Wire Line
	5100 6350 5000 6250
Entry Wire Line
	5100 6250 5000 6150
Connection ~ 2450 5200
Wire Bus Line
	2450 5200 5000 5200
Connection ~ 5000 5200
Connection ~ 10050 8700
Wire Wire Line
	10400 6500 9700 6500
Text Label 9700 6500 0    50   ~ 0
RA(5)
Connection ~ 8750 7050
Entry Wire Line
	8150 6250 8050 6150
Entry Wire Line
	8150 6350 8050 6250
Entry Wire Line
	8150 6800 8050 6700
Entry Wire Line
	8150 6900 8050 6800
Wire Bus Line
	5000 5200 8050 5200
Entry Wire Line
	8150 8700 8050 8600
Wire Wire Line
	8800 8700 8150 8700
Entry Wire Line
	8150 8600 8050 8500
Entry Wire Line
	8150 8150 8050 8050
Entry Wire Line
	8150 8050 8050 7950
Entry Wire Line
	4450 6050 4550 6150
Entry Wire Line
	4450 6150 4550 6250
Entry Wire Line
	4450 6250 4550 6350
Entry Wire Line
	4450 6350 4550 6450
Entry Wire Line
	4450 6450 4550 6550
Entry Wire Line
	4450 6550 4550 6650
Entry Wire Line
	4450 6650 4550 6750
Entry Wire Line
	4450 6750 4550 6850
Wire Bus Line
	1400 9200 4550 9200
Connection ~ 4550 9200
Wire Bus Line
	4550 9200 15650 9200
Text Label 15300 6200 0    50   ~ 0
D(29)
Entry Wire Line
	15550 8100 15650 8200
Entry Wire Line
	15550 8200 15650 8300
Entry Wire Line
	15550 8300 15650 8400
Entry Wire Line
	15550 8400 15650 8500
Entry Wire Line
	15550 6100 15650 6200
Entry Wire Line
	15550 6200 15650 6300
Entry Wire Line
	15550 6300 15650 6400
Entry Wire Line
	15550 6400 15650 6500
Entry Wire Line
	15700 7600 15800 7500
Entry Wire Line
	15700 7700 15800 7600
Entry Wire Line
	15700 7800 15800 7700
Entry Wire Line
	15700 7900 15800 7800
Entry Wire Line
	15700 5900 15800 5800
Entry Wire Line
	15700 5800 15800 5700
Entry Wire Line
	15700 5700 15800 5600
Entry Wire Line
	15700 5600 15800 5500
Entry Wire Line
	13550 3300 13450 3400
Entry Wire Line
	13550 3400 13450 3500
Entry Wire Line
	13550 3500 13450 3600
Entry Wire Line
	13550 3600 13450 3700
Entry Wire Line
	13550 3700 13450 3800
Entry Wire Line
	13550 3800 13450 3900
Entry Wire Line
	13550 3900 13450 4000
Entry Wire Line
	13550 4000 13450 4100
Wire Bus Line
	13450 5050 15800 5050
$Comp
L Macintosh_SE_30_Components:PAL16R8B UG7
U 1 1
P 3100 2400
F 0 "UG7" H 3200 2515 50  0000 C CNN
F 1 "PAL16R8B" H 3200 2424 50  0000 C CNN
F 2 "Package_DIP:SMDIP-20_W9.53mm" H 3100 2550 50  0001 C CNN
F 3 "" H 3100 2400 50  0001 C CNN
	1    3100 2400
	1    0    0    -1  
$EndComp
Text Notes 1080 635  2    50   ~ 0
(8)
Text Notes 1070 835  2    50   ~ 0
(1,8)
Text Notes 1140 1040 2    50   ~ 0
(1,6,7)
Text Notes 1195 1235 2    50   ~ 0
(8)
Text Notes 700  2335 2    50   ~ 0
(8)
Text Notes 1195 4935 2    50   ~ 0
(8,9)
Text Notes 1070 7390 2    50   ~ 0
(1-4,6,7)
Text Notes 1145 9135 2    50   ~ 0
(8)
Text Notes 1060 9235 2    50   ~ 0
(1-4,6,7)
Text Notes 1105 9335 2    50   ~ 0
(4,9)
Text Notes 16090 630  0    50   ~ 0
(1,8)
Text Notes 15955 835  0    50   ~ 0
(8)
Text Notes 16155 1835 0    50   ~ 0
(1,3,8)
Text Notes 16105 2380 0    50   ~ 0
(1,3)
Text Notes 16110 2530 0    50   ~ 0
(9)
Text Notes 16026 2681 0    50   ~ 0
(1-4,7,8)
Entry Wire Line
	2550 4600 2450 4700
Wire Wire Line
	1400 4900 2550 4900
Wire Wire Line
	2550 4900 2550 4800
Wire Wire Line
	2550 4800 3050 4800
Connection ~ 3050 4800
Text Label 5150 8700 0    50   ~ 0
A(11)
Wire Wire Line
	5100 8700 5950 8700
Wire Wire Line
	5100 8600 5950 8600
Wire Wire Line
	9700 5700 9950 5700
Wire Wire Line
	6850 7500 7000 7500
Wire Wire Line
	9700 7500 9950 7500
Wire Wire Line
	8800 7400 8750 7400
Connection ~ 8750 7400
Wire Wire Line
	8750 7400 8750 7050
Wire Wire Line
	5950 7400 5900 7400
Connection ~ 5900 7400
Wire Wire Line
	5900 7400 5900 7500
Connection ~ 10200 7750
Wire Wire Line
	10200 7750 10200 8800
Wire Wire Line
	9700 7750 10200 7750
Wire Wire Line
	10200 7750 10200 6800
Text Label 8250 8500 0    50   ~ 0
ALTVID
Wire Wire Line
	5950 5600 5950 5700
Connection ~ 5950 5600
Connection ~ 5950 5700
Wire Wire Line
	8800 5600 8750 5600
Wire Wire Line
	7950 8500 8800 8500
Wire Bus Line
	15800 5050 15800 7800
Wire Bus Line
	13450 3400 13450 5050
Wire Bus Line
	15650 6200 15650 9200
Wire Bus Line
	4550 6150 4550 9200
Wire Bus Line
	8050 5200 8050 8600
Wire Bus Line
	5000 5200 5000 8600
Wire Bus Line
	2450 3900 2450 5200
Wire Bus Line
	2450 5200 2450 7350
Connection ~ 8750 5600
Wire Wire Line
	8750 5600 8750 5250
$EndSCHEMATC
